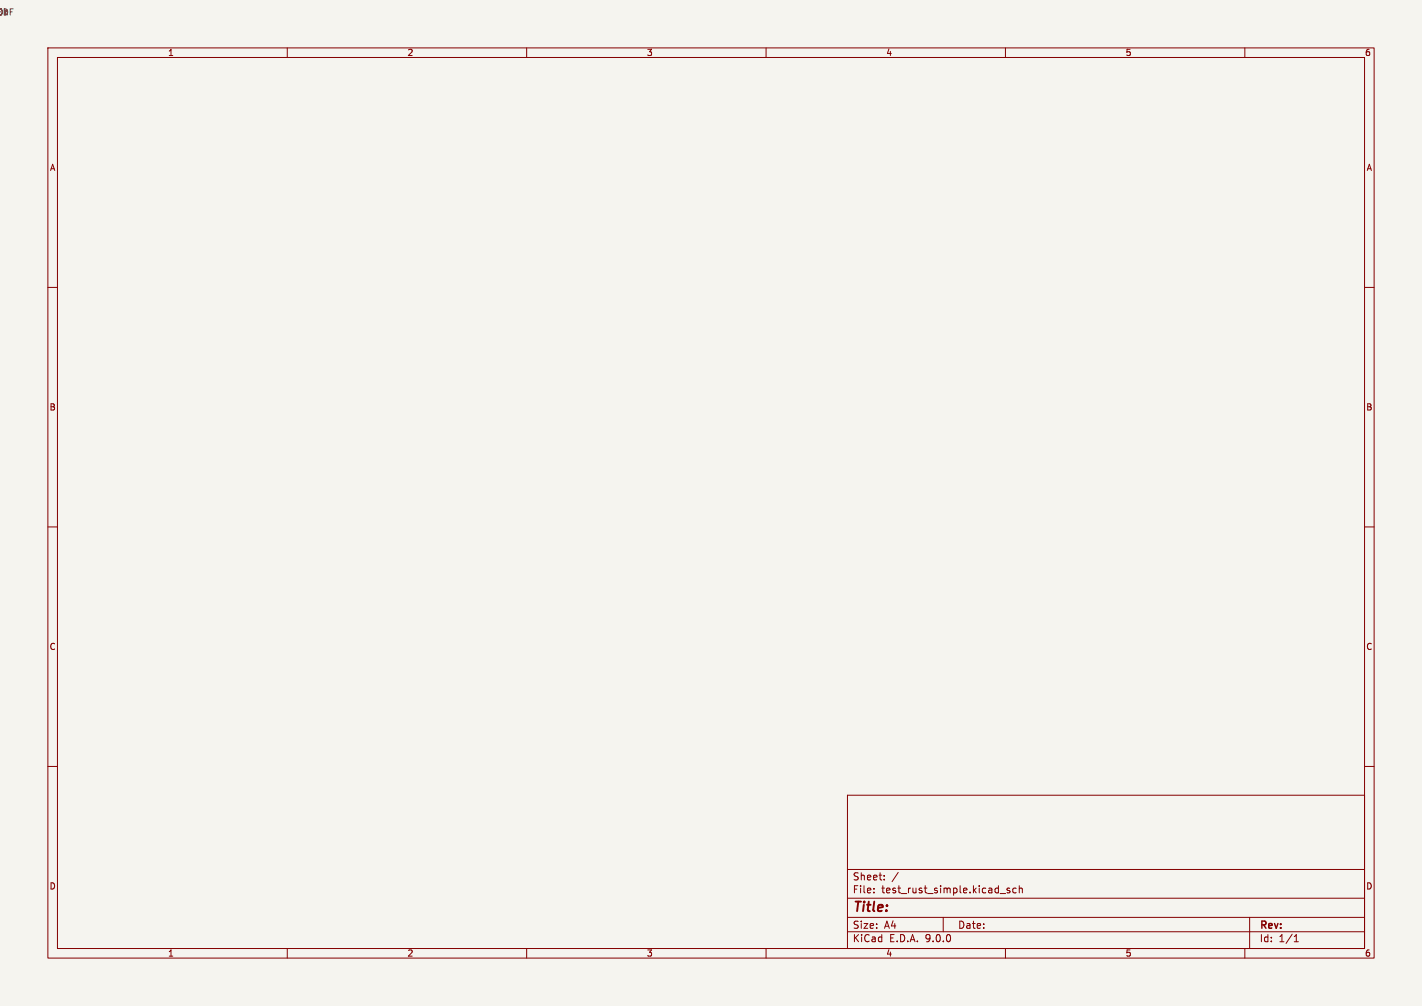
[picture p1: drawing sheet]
<svg xmlns="http://www.w3.org/2000/svg" width="297mm" height="210mm" viewBox="0 0 297 210" stroke-linecap="round" stroke-linejoin="round" font-family="sans-serif">
<path d="M0 0h297v210h-297z" fill="#f5f4ef" stroke="#f5f4ef" stroke-width=".21"/>
<g fill="none" stroke="#840000" stroke-width=".21">
<path d="M10 10h277v190h-277zM12 12h273v186h-273zM60 10v2M110 10v2M160 10v2M210 10v2M260 10v2M10 60h2M285 60h2M10 110h2M285 110h2M10 160h2"/>
<path d="M177 166h108v32h-108zM285 160h2M60 198v2M110 198v2M160 198v2M177 194.5h108M177 191.5h108M177 187.5h108M177 181.5h108M182.5 186.3v.1M182.5 185.5v.1M184.7 183.6v.1"/>
<path d="M184.7 182.8v.1M187.6 182.1l-1.3 2M197 191.5v3M208.9 186.5h1.1M210 198v2M210.9 185.5l-.4-.1-.2 .2 .1 .2 .5 .2v.3h-.6M212.2 185.5l-.4-.1-.3 .3 .2 .6h.5M212.9 185.5l.2-.1 .4 .1v.9M212.9 184.9v1.5M260 198v2M261 191.5v6.5M270.3 196.6h.9"/>
<path d="M270.3 195.5l.4-.4v1.5"/>
</g>
<path d="M2.1 2.5h.5M2.8 1.8h-.7v1.3" fill="none" stroke="#006464" stroke-width=".21"/>
<text font-size="2.8" fill="#840000" x="178" y="190.9">Title:</text>
<g font-size="2.1" fill="#840000">
<text x="178" y="184">Sheet:</text>
<text x="178" y="186.7">File:</text>
<text x="184.1" y="186.7">test_rust_simple.kicad_sch</text>
<text x="178" y="196.9">KiCad</text>
<text x="178" y="194.1">Size:</text>
<text x="184.7" y="194.1">A4</text>
<text x="185.7" y="196.9">E.D.A.</text>
<text x="193.3" y="196.9">9.0.0</text>
<text x="200" y="194.1">Date:</text>
<text x="263" y="194.3">Rev:</text>
<text x="263" y="196.9">Id:</text>
<text x="267.1" y="196.9">1/1</text>
</g>
<text font-size="1.8" fill="#006464" x="-.8" y="3.4">0k</text>
<g font-size="1.8" fill="#840000">
<text x="35" y="11.9">1</text>
<text x="85" y="11.9">2</text>
<text x="135" y="11.9">3</text>
<text x="185" y="11.9">4</text>
<text x="235" y="11.9">5</text>
<text x="285" y="11.9">6</text>
<text x="10.3" y="35.9">A</text>
<text x="285.3" y="35.9">A</text>
<text x="10.3" y="85.9">B</text>
<text x="285.3" y="85.9">B</text>
<text x="10.3" y="135.9">C</text>
<text x="285.3" y="135.9">C</text>
<text x="10.3" y="185.9">D</text>
<text x="285.3" y="185.9">D</text>
<text x="35" y="199.9">1</text>
<text x="85" y="199.9">2</text>
<text x="135" y="199.9">3</text>
<text x="185" y="199.9">4</text>
<text x="235" y="199.9">5</text>
<text x="285" y="199.9">6</text>
</g>
</svg>
